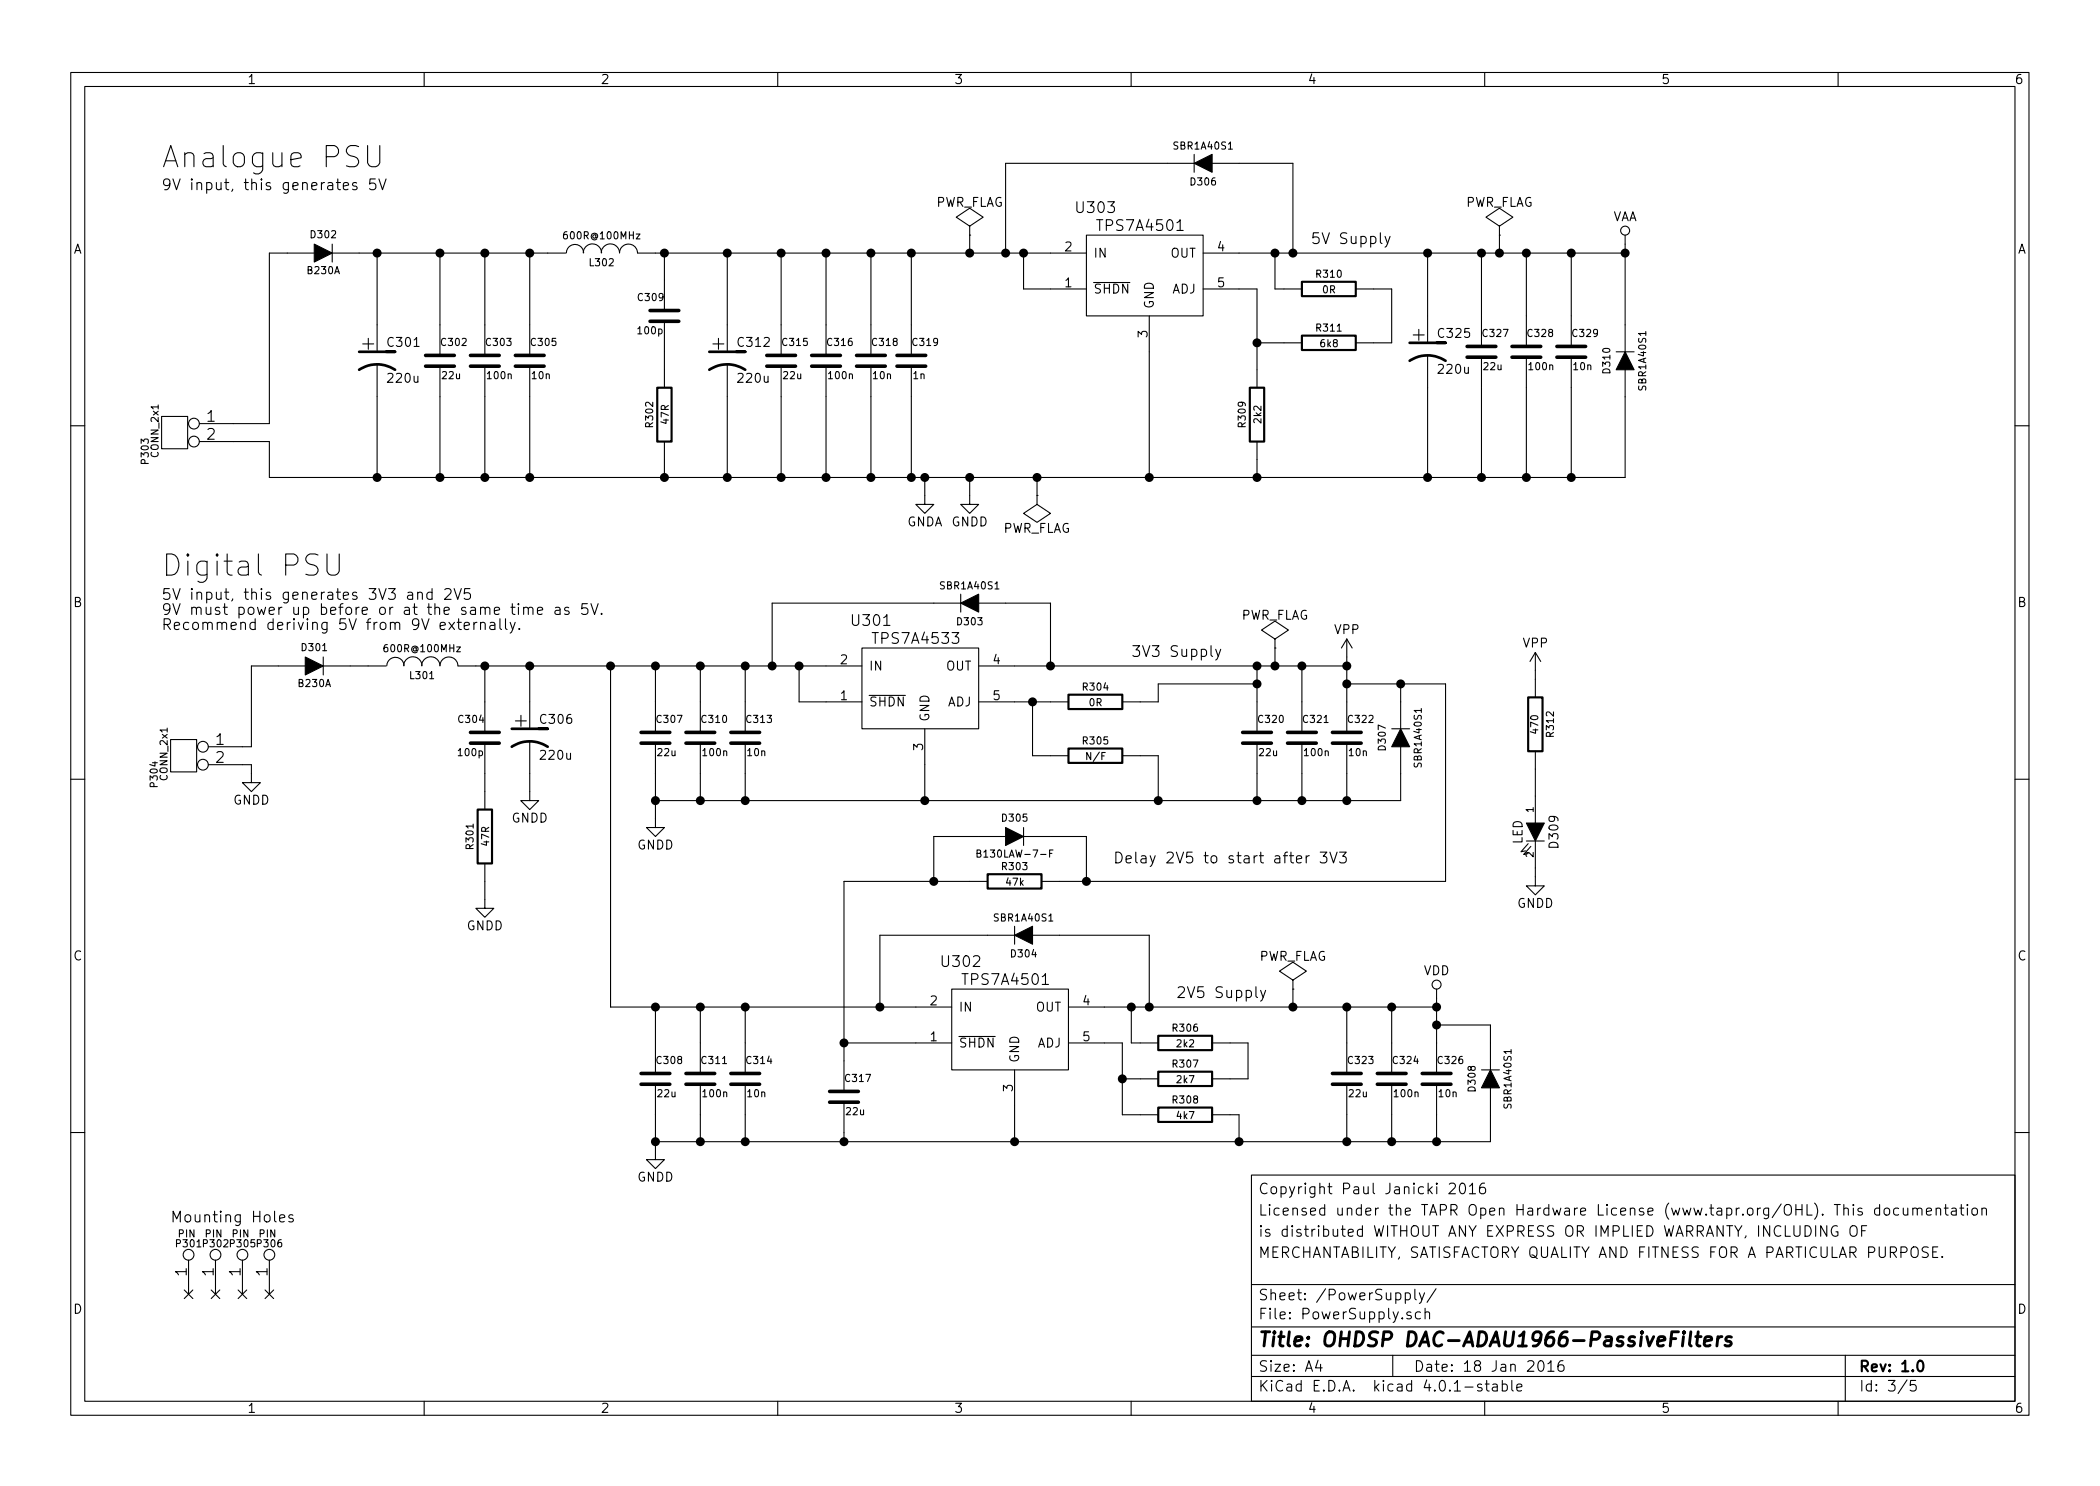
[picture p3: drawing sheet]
EESchema Schematic File Version 2
LIBS:power
LIBS:MyKiCadLibs-Lib
LIBS:DAC-ADAU1966-PassiveFilters-cache
EELAYER 25 0
EELAYER END
$Descr A4 11693 8268
encoding utf-8
Sheet 3 5
Title "OHDSP DAC-ADAU1966-PassiveFilters"
Date "18 Jan 2016"
Rev "1.0"
Comp ""
Comment1 "MERCHANTABILITY, SATISFACTORY QUALITY AND FITNESS FOR A PARTICULAR PURPOSE."
Comment2 "is distributed WITHOUT ANY EXPRESS OR IMPLIED WARRANTY, INCLUDING OF "
Comment3 "Licensed under the TAPR Open Hardware License (www.tapr.org/OHL). This documentation"
Comment4 "Copyright Paul Janicki 2016"
$EndDescr
$Comp
L CONN_2x1 P303
U 1 1
P 1300 2350
F 0 "P303" V 1795 2195 40  0000 C CNN
F 1 "CONN_2x1" V 1740 2310 40  0000 C CNN
F 2 "MyKiCadLibs-Footprints:CONN-2WAY-2.54mm-3.81mm-SPACING" H 1640 2240 60  0001 C CNN
F 3 "" H 1640 2240 60  0000 C CNN
	1    1300 2350
	-1   0    0    -1  
$EndComp
$Comp
L GNDA #PWR022
U 1 1
P 5150 2750
F 0 "#PWR022" H 5150 2500 50  0001 C CNN
F 1 "GNDA" H 5150 2600 50  0000 C CNN
F 2 "" H 5150 2750 60  0000 C CNN
F 3 "" H 5150 2750 60  0000 C CNN
	1    5150 2750
	1    0    0    -1  
$EndComp
$Comp
L GNDD #PWR023
U 1 1
P 5400 2750
F 0 "#PWR023" H 5400 2500 50  0001 C CNN
F 1 "GNDD" H 5400 2600 50  0000 C CNN
F 2 "" H 5400 2750 60  0000 C CNN
F 3 "" H 5400 2750 60  0000 C CNN
	1    5400 2750
	1    0    0    -1  
$EndComp
$Comp
L PWR_FLAG #FLG024
U 1 1
P 5400 1300
F 0 "#FLG024" H 5400 1395 50  0001 C CNN
F 1 "PWR_FLAG" H 5400 1480 50  0000 C CNN
F 2 "" H 5400 1300 60  0000 C CNN
F 3 "" H 5400 1300 60  0000 C CNN
	1    5400 1300
	1    0    0    -1  
$EndComp
$Comp
L PWR_FLAG #FLG025
U 1 1
P 5775 2750
F 0 "#FLG025" H 5775 2845 50  0001 C CNN
F 1 "PWR_FLAG" H 5775 2930 50  0000 C CNN
F 2 "" H 5775 2750 60  0000 C CNN
F 3 "" H 5775 2750 60  0000 C CNN
	1    5775 2750
	-1   0    0    1   
$EndComp
$Comp
L INDUCTOR L302
U 1 1
P 3350 1400
F 0 "L302" V 3300 1400 40  0000 C CNN
F 1 "600R@100MHz" V 3450 1400 40  0000 C CNN
F 2 "MyKiCadLibs-Footprints:SMD-0805" H 3350 1400 60  0001 C CNN
F 3 "" H 3350 1400 60  0000 C CNN
	1    3350 1400
	0    -1   -1   0   
$EndComp
$Comp
L R R302
U 1 1
P 3700 2300
F 0 "R302" V 3620 2300 40  0000 C CNN
F 1 "47R" V 3707 2301 40  0000 C CNN
F 2 "MyKiCadLibs-Footprints:SMD-0805" V 3630 2300 30  0001 C CNN
F 3 "" H 3700 2300 30  0000 C CNN
	1    3700 2300
	1    0    0    -1  
$EndComp
$Comp
L C C309
U 1 1
P 3700 1750
F 0 "C309" H 3700 1850 40  0000 L CNN
F 1 "100p" H 3706 1665 40  0000 L CNN
F 2 "MyKiCadLibs-Footprints:SMD-0805" H 3738 1600 30  0001 C CNN
F 3 "" H 3700 1750 60  0000 C CNN
	1    3700 1750
	-1   0    0    -1  
$EndComp
$Comp
L C C303
U 1 1
P 2700 2000
F 0 "C303" H 2700 2100 40  0000 L CNN
F 1 "100n" H 2706 1915 40  0000 L CNN
F 2 "MyKiCadLibs-Footprints:SMD-0805" H 2738 1850 30  0001 C CNN
F 3 "" H 2700 2000 60  0000 C CNN
	1    2700 2000
	1    0    0    -1  
$EndComp
$Comp
L C C305
U 1 1
P 2950 2000
F 0 "C305" H 2950 2100 40  0000 L CNN
F 1 "10n" H 2956 1915 40  0000 L CNN
F 2 "MyKiCadLibs-Footprints:SMD-0805" H 2988 1850 30  0001 C CNN
F 3 "" H 2950 2000 60  0000 C CNN
	1    2950 2000
	1    0    0    -1  
$EndComp
$Comp
L C C319
U 1 1
P 5075 2000
F 0 "C319" H 5075 2100 40  0000 L CNN
F 1 "1n" H 5081 1915 40  0000 L CNN
F 2 "MyKiCadLibs-Footprints:SMD-0805" H 5113 1850 30  0001 C CNN
F 3 "" H 5075 2000 60  0000 C CNN
	1    5075 2000
	1    0    0    -1  
$EndComp
$Comp
L C C316
U 1 1
P 4600 2000
F 0 "C316" H 4600 2100 40  0000 L CNN
F 1 "100n" H 4606 1915 40  0000 L CNN
F 2 "MyKiCadLibs-Footprints:SMD-0805" H 4638 1850 30  0001 C CNN
F 3 "" H 4600 2000 60  0000 C CNN
	1    4600 2000
	1    0    0    -1  
$EndComp
$Comp
L IC-REG-POS-TPS7A45xx U301
U 1 1
P 4600 3700
F 0 "U301" H 4850 3950 60  0000 C CNN
F 1 "TPS7A4533" H 5100 3850 60  0000 C CNN
F 2 "MyKiCadLibs-Footprints:IC-SOT223-6" H 4600 3700 60  0001 C CNN
F 3 "" H 4600 3700 60  0000 C CNN
	1    4600 3700
	1    0    0    -1  
$EndComp
$Comp
L C C313
U 1 1
P 4150 4100
F 0 "C313" H 4150 4200 40  0000 L CNN
F 1 "10n" H 4156 4015 40  0000 L CNN
F 2 "MyKiCadLibs-Footprints:SMD-0805" H 4188 3950 30  0001 C CNN
F 3 "" H 4150 4100 60  0000 C CNN
	1    4150 4100
	1    0    0    -1  
$EndComp
$Comp
L C C310
U 1 1
P 3900 4100
F 0 "C310" H 3900 4200 40  0000 L CNN
F 1 "100n" H 3906 4015 40  0000 L CNN
F 2 "MyKiCadLibs-Footprints:SMD-0805" H 3938 3950 30  0001 C CNN
F 3 "" H 3900 4100 60  0000 C CNN
	1    3900 4100
	1    0    0    -1  
$EndComp
$Comp
L GNDD #PWR026
U 1 1
P 3650 4550
F 0 "#PWR026" H 3650 4300 50  0001 C CNN
F 1 "GNDD" H 3650 4400 50  0000 C CNN
F 2 "" H 3650 4550 60  0000 C CNN
F 3 "" H 3650 4550 60  0000 C CNN
	1    3650 4550
	1    0    0    -1  
$EndComp
$Comp
L C C307
U 1 1
P 3650 4100
F 0 "C307" H 3650 4200 40  0000 L CNN
F 1 "22u" H 3656 4015 40  0000 L CNN
F 2 "MyKiCadLibs-Footprints:SMD-0805" H 3688 3950 30  0001 C CNN
F 3 "" H 3650 4100 60  0000 C CNN
	1    3650 4100
	1    0    0    -1  
$EndComp
$Comp
L C C322
U 1 1
P 7500 4100
F 0 "C322" H 7500 4200 40  0000 L CNN
F 1 "10n" H 7506 4015 40  0000 L CNN
F 2 "MyKiCadLibs-Footprints:SMD-0805" H 7538 3950 30  0001 C CNN
F 3 "" H 7500 4100 60  0000 C CNN
	1    7500 4100
	1    0    0    -1  
$EndComp
$Comp
L C C321
U 1 1
P 7250 4100
F 0 "C321" H 7250 4200 40  0000 L CNN
F 1 "100n" H 7256 4015 40  0000 L CNN
F 2 "MyKiCadLibs-Footprints:SMD-0805" H 7288 3950 30  0001 C CNN
F 3 "" H 7250 4100 60  0000 C CNN
	1    7250 4100
	1    0    0    -1  
$EndComp
$Comp
L C C320
U 1 1
P 7000 4100
F 0 "C320" H 7000 4200 40  0000 L CNN
F 1 "22u" H 7006 4015 40  0000 L CNN
F 2 "MyKiCadLibs-Footprints:SMD-0805" H 7038 3950 30  0001 C CNN
F 3 "" H 7000 4100 60  0000 C CNN
	1    7000 4100
	1    0    0    -1  
$EndComp
$Comp
L R R304
U 1 1
P 6100 3900
F 0 "R304" V 6020 3900 40  0000 C CNN
F 1 "0R" V 6107 3901 40  0000 C CNN
F 2 "MyKiCadLibs-Footprints:SMD-0805" V 6030 3900 30  0001 C CNN
F 3 "" H 6100 3900 30  0000 C CNN
	1    6100 3900
	0    1    1    0   
$EndComp
$Comp
L R R305
U 1 1
P 6100 4200
F 0 "R305" V 6020 4200 40  0000 C CNN
F 1 "N/F" V 6107 4201 40  0000 C CNN
F 2 "MyKiCadLibs-Footprints:SMD-0805" V 6030 4200 30  0001 C CNN
F 3 "" H 6100 4200 30  0000 C CNN
	1    6100 4200
	0    1    1    0   
$EndComp
$Comp
L IC-REG-POS-TPS7A45xx U302
U 1 1
P 5100 5600
F 0 "U302" H 5350 5850 60  0000 C CNN
F 1 "TPS7A4501" H 5600 5750 60  0000 C CNN
F 2 "MyKiCadLibs-Footprints:IC-SOT223-6" H 5100 5600 60  0001 C CNN
F 3 "" H 5100 5600 60  0000 C CNN
	1    5100 5600
	1    0    0    -1  
$EndComp
$Comp
L C C314
U 1 1
P 4150 6000
F 0 "C314" H 4150 6100 40  0000 L CNN
F 1 "10n" H 4156 5915 40  0000 L CNN
F 2 "MyKiCadLibs-Footprints:SMD-0805" H 4188 5850 30  0001 C CNN
F 3 "" H 4150 6000 60  0000 C CNN
	1    4150 6000
	1    0    0    -1  
$EndComp
$Comp
L C C311
U 1 1
P 3900 6000
F 0 "C311" H 3900 6100 40  0000 L CNN
F 1 "100n" H 3906 5915 40  0000 L CNN
F 2 "MyKiCadLibs-Footprints:SMD-0805" H 3938 5850 30  0001 C CNN
F 3 "" H 3900 6000 60  0000 C CNN
	1    3900 6000
	1    0    0    -1  
$EndComp
$Comp
L CP1 C306
U 1 1
P 2950 4100
F 0 "C306" H 3000 4200 50  0000 L CNN
F 1 "220u" H 3000 4000 50  0000 L CNN
F 2 "MyKiCadLibs-Footprints:CAP-TH-D8mmP3.5mm" H 2950 4100 60  0001 C CNN
F 3 "" H 2950 4100 60  0000 C CNN
	1    2950 4100
	1    0    0    -1  
$EndComp
$Comp
L GNDD #PWR027
U 1 1
P 3650 6400
F 0 "#PWR027" H 3650 6150 50  0001 C CNN
F 1 "GNDD" H 3650 6250 50  0000 C CNN
F 2 "" H 3650 6400 60  0000 C CNN
F 3 "" H 3650 6400 60  0000 C CNN
	1    3650 6400
	1    0    0    -1  
$EndComp
$Comp
L C C308
U 1 1
P 3650 6000
F 0 "C308" H 3650 6100 40  0000 L CNN
F 1 "22u" H 3656 5915 40  0000 L CNN
F 2 "MyKiCadLibs-Footprints:SMD-0805" H 3688 5850 30  0001 C CNN
F 3 "" H 3650 6000 60  0000 C CNN
	1    3650 6000
	1    0    0    -1  
$EndComp
$Comp
L C C326
U 1 1
P 8000 6000
F 0 "C326" H 8000 6100 40  0000 L CNN
F 1 "10n" H 8006 5915 40  0000 L CNN
F 2 "MyKiCadLibs-Footprints:SMD-0805" H 8038 5850 30  0001 C CNN
F 3 "" H 8000 6000 60  0000 C CNN
	1    8000 6000
	1    0    0    -1  
$EndComp
$Comp
L C C324
U 1 1
P 7750 6000
F 0 "C324" H 7750 6100 40  0000 L CNN
F 1 "100n" H 7756 5915 40  0000 L CNN
F 2 "MyKiCadLibs-Footprints:SMD-0805" H 7788 5850 30  0001 C CNN
F 3 "" H 7750 6000 60  0000 C CNN
	1    7750 6000
	1    0    0    -1  
$EndComp
$Comp
L C C323
U 1 1
P 7500 6000
F 0 "C323" H 7500 6100 40  0000 L CNN
F 1 "22u" H 7506 5915 40  0000 L CNN
F 2 "MyKiCadLibs-Footprints:SMD-0805" H 7538 5850 30  0001 C CNN
F 3 "" H 7500 6000 60  0000 C CNN
	1    7500 6000
	1    0    0    -1  
$EndComp
$Comp
L R R306
U 1 1
P 6600 5800
F 0 "R306" V 6520 5800 40  0000 C CNN
F 1 "2k2" V 6607 5801 40  0000 C CNN
F 2 "MyKiCadLibs-Footprints:SMD-0805" V 6530 5800 30  0001 C CNN
F 3 "" H 6600 5800 30  0000 C CNN
	1    6600 5800
	0    1    1    0   
$EndComp
$Comp
L R R307
U 1 1
P 6600 6000
F 0 "R307" V 6520 6000 40  0000 C CNN
F 1 "2k7" V 6607 6001 40  0000 C CNN
F 2 "MyKiCadLibs-Footprints:SMD-0805" V 6530 6000 30  0001 C CNN
F 3 "" H 6600 6000 30  0000 C CNN
	1    6600 6000
	0    1    1    0   
$EndComp
$Comp
L VDD #PWR028
U 1 1
P 8000 5550
F 0 "#PWR028" H 8000 5400 50  0001 C CNN
F 1 "VDD" H 8000 5700 50  0000 C CNN
F 2 "" H 8000 5550 60  0000 C CNN
F 3 "" H 8000 5550 60  0000 C CNN
	1    8000 5550
	1    0    0    -1  
$EndComp
$Comp
L VPP #PWR029
U 1 1
P 7500 3650
F 0 "#PWR029" H 7500 3500 50  0001 C CNN
F 1 "VPP" H 7500 3800 50  0000 C CNN
F 2 "" H 7500 3650 60  0000 C CNN
F 3 "" H 7500 3650 60  0000 C CNN
	1    7500 3650
	1    0    0    -1  
$EndComp
$Comp
L CONN_2x1 P304
U 1 1
P 1350 4150
F 0 "P304" V 1845 3995 40  0000 C CNN
F 1 "CONN_2x1" V 1790 4110 40  0000 C CNN
F 2 "MyKiCadLibs-Footprints:CONN-2WAY-2.54mm-3.81mm-SPACING" H 1690 4040 60  0001 C CNN
F 3 "" H 1690 4040 60  0000 C CNN
	1    1350 4150
	-1   0    0    -1  
$EndComp
$Comp
L GNDD #PWR030
U 1 1
P 1400 4300
F 0 "#PWR030" H 1400 4050 50  0001 C CNN
F 1 "GNDD" H 1400 4150 50  0000 C CNN
F 2 "" H 1400 4300 60  0000 C CNN
F 3 "" H 1400 4300 60  0000 C CNN
	1    1400 4300
	1    0    0    -1  
$EndComp
$Comp
L DIODE D301
U 1 1
P 1750 3700
F 0 "D301" H 1750 3800 40  0000 C CNN
F 1 "B230A" H 1750 3600 40  0000 C CNN
F 2 "MyKiCadLibs-Footprints:DIODE-SMA" H 1750 3700 60  0001 C CNN
F 3 "" H 1750 3700 60  0000 C CNN
	1    1750 3700
	1    0    0    -1  
$EndComp
$Comp
L IC-REG-POS-TPS7A45xx U303
U 1 1
P 5850 1400
F 0 "U303" H 6100 1650 60  0000 C CNN
F 1 "TPS7A4501" H 6350 1550 60  0000 C CNN
F 2 "MyKiCadLibs-Footprints:IC-SOT223-6" H 5850 1400 60  0001 C CNN
F 3 "" H 5850 1400 60  0000 C CNN
	1    5850 1400
	1    0    0    -1  
$EndComp
$Comp
L INDUCTOR L301
U 1 1
P 2350 3700
F 0 "L301" V 2300 3700 40  0000 C CNN
F 1 "600R@100MHz" V 2450 3700 40  0000 C CNN
F 2 "MyKiCadLibs-Footprints:SMD-0805" H 2350 3700 60  0001 C CNN
F 3 "" H 2350 3700 60  0000 C CNN
	1    2350 3700
	0    -1   -1   0   
$EndComp
$Comp
L R R301
U 1 1
P 2700 4650
F 0 "R301" V 2620 4650 40  0000 C CNN
F 1 "47R" V 2707 4651 40  0000 C CNN
F 2 "MyKiCadLibs-Footprints:SMD-0805" V 2630 4650 30  0001 C CNN
F 3 "" H 2700 4650 30  0000 C CNN
	1    2700 4650
	1    0    0    -1  
$EndComp
$Comp
L C C304
U 1 1
P 2700 4100
F 0 "C304" H 2700 4200 40  0000 L CNN
F 1 "100p" H 2706 4015 40  0000 L CNN
F 2 "MyKiCadLibs-Footprints:SMD-0805" H 2738 3950 30  0001 C CNN
F 3 "" H 2700 4100 60  0000 C CNN
	1    2700 4100
	-1   0    0    -1  
$EndComp
$Comp
L GNDD #PWR031
U 1 1
P 2700 5000
F 0 "#PWR031" H 2700 4750 50  0001 C CNN
F 1 "GNDD" H 2700 4850 50  0000 C CNN
F 2 "" H 2700 5000 60  0000 C CNN
F 3 "" H 2700 5000 60  0000 C CNN
	1    2700 5000
	1    0    0    -1  
$EndComp
$Comp
L R R308
U 1 1
P 6600 6200
F 0 "R308" V 6520 6200 40  0000 C CNN
F 1 "4k7" V 6607 6201 40  0000 C CNN
F 2 "MyKiCadLibs-Footprints:SMD-0805" V 6530 6200 30  0001 C CNN
F 3 "" H 6600 6200 30  0000 C CNN
	1    6600 6200
	0    1    1    0   
$EndComp
$Comp
L C C329
U 1 1
P 8750 1950
F 0 "C329" H 8750 2050 40  0000 L CNN
F 1 "10n" H 8756 1865 40  0000 L CNN
F 2 "MyKiCadLibs-Footprints:SMD-0805" H 8788 1800 30  0001 C CNN
F 3 "" H 8750 1950 60  0000 C CNN
	1    8750 1950
	1    0    0    -1  
$EndComp
$Comp
L C C328
U 1 1
P 8500 1950
F 0 "C328" H 8500 2050 40  0000 L CNN
F 1 "100n" H 8506 1865 40  0000 L CNN
F 2 "MyKiCadLibs-Footprints:SMD-0805" H 8538 1800 30  0001 C CNN
F 3 "" H 8500 1950 60  0000 C CNN
	1    8500 1950
	1    0    0    -1  
$EndComp
$Comp
L CP1 C325
U 1 1
P 7950 1950
F 0 "C325" H 8000 2050 50  0000 L CNN
F 1 "220u" H 8000 1850 50  0000 L CNN
F 2 "MyKiCadLibs-Footprints:CAP-TH-D6.3mmP2.5mm" H 7950 1950 60  0001 C CNN
F 3 "" H 7950 1950 60  0000 C CNN
	1    7950 1950
	1    0    0    -1  
$EndComp
$Comp
L C C327
U 1 1
P 8250 1950
F 0 "C327" H 8250 2050 40  0000 L CNN
F 1 "22u" H 8256 1865 40  0000 L CNN
F 2 "MyKiCadLibs-Footprints:SMD-0805" H 8288 1800 30  0001 C CNN
F 3 "" H 8250 1950 60  0000 C CNN
	1    8250 1950
	1    0    0    -1  
$EndComp
$Comp
L R R310
U 1 1
P 7400 1600
F 0 "R310" V 7320 1600 40  0000 C CNN
F 1 "0R" V 7407 1601 40  0000 C CNN
F 2 "MyKiCadLibs-Footprints:SMD-0805" V 7330 1600 30  0001 C CNN
F 3 "" H 7400 1600 30  0000 C CNN
	1    7400 1600
	0    1    1    0   
$EndComp
$Comp
L R R311
U 1 1
P 7400 1900
F 0 "R311" V 7320 1900 40  0000 C CNN
F 1 "6k8" V 7407 1901 40  0000 C CNN
F 2 "MyKiCadLibs-Footprints:SMD-0805" V 7330 1900 30  0001 C CNN
F 3 "" H 7400 1900 30  0000 C CNN
	1    7400 1900
	0    1    1    0   
$EndComp
$Comp
L R R309
U 1 1
P 7000 2300
F 0 "R309" V 6920 2300 40  0000 C CNN
F 1 "2k2" V 7007 2301 40  0000 C CNN
F 2 "MyKiCadLibs-Footprints:SMD-0805" V 6930 2300 30  0001 C CNN
F 3 "" H 7000 2300 30  0000 C CNN
	1    7000 2300
	1    0    0    -1  
$EndComp
$Comp
L VAA #PWR032
U 1 1
P 9050 1350
F 0 "#PWR032" H 9050 1200 50  0001 C CNN
F 1 "VAA" H 9050 1500 50  0000 C CNN
F 2 "" H 9050 1350 60  0000 C CNN
F 3 "" H 9050 1350 60  0000 C CNN
	1    9050 1350
	1    0    0    -1  
$EndComp
$Comp
L DIODE D302
U 1 1
P 1800 1400
F 0 "D302" H 1800 1500 40  0000 C CNN
F 1 "B230A" H 1800 1300 40  0000 C CNN
F 2 "MyKiCadLibs-Footprints:DIODE-SMA" H 1800 1400 60  0001 C CNN
F 3 "" H 1800 1400 60  0000 C CNN
	1    1800 1400
	1    0    0    -1  
$EndComp
$Comp
L PIN P301
U 1 1
P 1050 7200
F 0 "P301" V 1335 7200 40  0000 C CNN
F 1 "PIN" V 1390 7210 40  0000 C CNN
F 2 "Mounting_Holes:MountingHole_3mm" H 1390 7090 60  0001 C CNN
F 3 "" H 1390 7090 60  0000 C CNN
	1    1050 7200
	0    -1   -1   0   
$EndComp
$Comp
L PIN P302
U 1 1
P 1200 7200
F 0 "P302" V 1485 7200 40  0000 C CNN
F 1 "PIN" V 1540 7210 40  0000 C CNN
F 2 "Mounting_Holes:MountingHole_3mm" H 1540 7090 60  0001 C CNN
F 3 "" H 1540 7090 60  0000 C CNN
	1    1200 7200
	0    -1   -1   0   
$EndComp
$Comp
L PIN P305
U 1 1
P 1350 7200
F 0 "P305" V 1635 7200 40  0000 C CNN
F 1 "PIN" V 1690 7210 40  0000 C CNN
F 2 "Mounting_Holes:MountingHole_3mm" H 1690 7090 60  0001 C CNN
F 3 "" H 1690 7090 60  0000 C CNN
	1    1350 7200
	0    -1   -1   0   
$EndComp
$Comp
L PIN P306
U 1 1
P 1500 7200
F 0 "P306" V 1785 7200 40  0000 C CNN
F 1 "PIN" V 1840 7210 40  0000 C CNN
F 2 "Mounting_Holes:MountingHole_3mm" H 1840 7090 60  0001 C CNN
F 3 "" H 1840 7090 60  0000 C CNN
	1    1500 7200
	0    -1   -1   0   
$EndComp
$Comp
L C C318
U 1 1
P 4850 2000
F 0 "C318" H 4850 2100 40  0000 L CNN
F 1 "10n" H 4856 1915 40  0000 L CNN
F 2 "MyKiCadLibs-Footprints:SMD-0805" H 4888 1850 30  0001 C CNN
F 3 "" H 4850 2000 60  0000 C CNN
	1    4850 2000
	1    0    0    -1  
$EndComp
Connection ~ 4600 2650
Wire Wire Line
	4600 2650 4600 2200
Connection ~ 4050 2650
Wire Wire Line
	4050 2650 4050 2200
Connection ~ 4050 1400
Wire Wire Line
	4600 1400 4600 1800
Wire Wire Line
	4050 1400 4050 1800
Wire Wire Line
	2000 1400 3050 1400
Wire Wire Line
	5400 1400 5400 1300
Wire Wire Line
	1500 2350 1500 1400
Wire Wire Line
	1300 2350 1500 2350
Connection ~ 5400 2650
Wire Wire Line
	5775 2650 5775 2750
Connection ~ 5150 2650
Wire Wire Line
	5400 2650 5400 2750
Wire Wire Line
	5150 2650 5150 2750
Wire Wire Line
	1500 2450 1500 2650
Wire Wire Line
	1300 2450 1500 2450
Wire Wire Line
	3700 2650 3700 2550
Wire Wire Line
	3700 1950 3700 2050
Wire Wire Line
	3700 1550 3700 1400
Connection ~ 3700 1400
Connection ~ 3700 2650
Connection ~ 4600 1400
Wire Wire Line
	2700 2650 2700 2200
Wire Wire Line
	2100 2650 2100 2200
Wire Wire Line
	2700 1400 2700 1800
Wire Wire Line
	2100 1400 2100 1800
Wire Wire Line
	5075 1400 5075 1800
Wire Wire Line
	5075 2650 5075 2200
Connection ~ 5075 2650
Connection ~ 5075 1400
Wire Wire Line
	2950 2650 2950 2200
Wire Wire Line
	2950 1400 2950 1800
Connection ~ 2100 2650
Connection ~ 2700 2650
Connection ~ 2950 2650
Connection ~ 2100 1400
Connection ~ 2700 1400
Connection ~ 2950 1400
Wire Wire Line
	2650 3700 4600 3700
Wire Wire Line
	4150 3700 4150 3900
Wire Wire Line
	4600 3900 4450 3900
Wire Wire Line
	4450 3900 4450 3700
Connection ~ 4450 3700
Wire Wire Line
	3900 3900 3900 3700
Connection ~ 4150 3700
Connection ~ 3900 3700
Wire Wire Line
	3900 4450 3900 4300
Wire Wire Line
	4150 4450 4150 4300
Connection ~ 3900 4450
Wire Wire Line
	5150 4450 5150 4250
Connection ~ 4150 4450
Wire Wire Line
	3650 3900 3650 3700
Wire Wire Line
	3650 4300 3650 4550
Wire Wire Line
	5650 3700 7500 3700
Wire Wire Line
	7000 3700 7000 3900
Wire Wire Line
	7250 3700 7250 3900
Connection ~ 7000 3700
Wire Wire Line
	7500 3650 7500 3900
Connection ~ 7250 3700
Connection ~ 5150 4450
Wire Wire Line
	7000 4450 7000 4300
Wire Wire Line
	7250 4450 7250 4300
Connection ~ 7000 4450
Wire Wire Line
	7500 4450 7500 4300
Connection ~ 7250 4450
Wire Wire Line
	5650 3900 5850 3900
Wire Wire Line
	5850 4200 5750 4200
Wire Wire Line
	5750 4200 5750 3900
Connection ~ 5750 3900
Wire Wire Line
	6350 4200 6450 4200
Wire Wire Line
	6450 4200 6450 4450
Connection ~ 6450 4450
Wire Wire Line
	6350 3900 6450 3900
Wire Wire Line
	6450 3900 6450 3800
Wire Wire Line
	6450 3800 7000 3800
Connection ~ 7500 3700
Wire Wire Line
	3400 5600 5100 5600
Wire Wire Line
	4150 5600 4150 5800
Wire Wire Line
	3900 5800 3900 5600
Connection ~ 4150 5600
Connection ~ 3900 5600
Wire Wire Line
	3650 6200 3650 6400
Wire Wire Line
	3900 6350 3900 6200
Wire Wire Line
	3650 6350 8300 6350
Wire Wire Line
	4150 6350 4150 6200
Connection ~ 3900 6350
Wire Wire Line
	5650 6350 5650 6150
Connection ~ 4150 6350
Wire Wire Line
	3650 5800 3650 5600
Wire Wire Line
	6150 5600 8000 5600
Wire Wire Line
	7500 5600 7500 5800
Wire Wire Line
	7750 5600 7750 5800
Connection ~ 7500 5600
Wire Wire Line
	8000 5550 8000 5800
Connection ~ 7750 5600
Connection ~ 5650 6350
Wire Wire Line
	7500 6350 7500 6200
Wire Wire Line
	7750 6350 7750 6200
Connection ~ 7500 6350
Wire Wire Line
	8000 6350 8000 6200
Connection ~ 7750 6350
Connection ~ 8000 5600
Wire Wire Line
	3650 1400 5850 1400
Wire Wire Line
	1400 4300 1400 4250
Wire Wire Line
	1400 4250 1350 4250
Wire Wire Line
	1400 4150 1350 4150
Wire Wire Line
	1400 3700 1400 4150
Wire Wire Line
	1550 3700 1400 3700
Wire Wire Line
	5850 1600 5700 1600
Wire Wire Line
	5700 1600 5700 1400
Connection ~ 5700 1400
Wire Wire Line
	6400 2650 6400 1950
Wire Wire Line
	2700 4900 2700 5000
Wire Wire Line
	2700 4300 2700 4400
Wire Wire Line
	2700 3700 2700 3900
Connection ~ 2700 3700
Wire Wire Line
	2050 3700 1950 3700
Wire Wire Line
	3400 5600 3400 3700
Connection ~ 3400 3700
Wire Wire Line
	6900 6200 6850 6200
Wire Wire Line
	6150 5800 6250 5800
Wire Wire Line
	6250 5800 6250 6200
Wire Wire Line
	6250 6000 6350 6000
Wire Wire Line
	6250 6200 6350 6200
Connection ~ 6250 6000
Wire Wire Line
	6900 6200 6900 6350
Connection ~ 6900 6350
Wire Wire Line
	6850 5800 6950 5800
Wire Wire Line
	6950 5800 6950 6000
Wire Wire Line
	6950 6000 6850 6000
Wire Wire Line
	6350 5800 6300 5800
Wire Wire Line
	6300 5800 6300 5600
Connection ~ 6300 5600
Wire Wire Line
	6900 1400 9050 1400
Wire Wire Line
	7950 1400 7950 1750
Wire Wire Line
	8250 1400 8250 1750
Connection ~ 7950 1400
Wire Wire Line
	8500 1400 8500 1750
Connection ~ 8250 1400
Wire Wire Line
	9050 1350 9050 1800
Connection ~ 8500 1400
Connection ~ 9050 1400
Wire Wire Line
	6900 1600 7000 1600
Wire Wire Line
	7000 1900 7150 1900
Connection ~ 7000 1900
Wire Wire Line
	7650 1600 7750 1600
Wire Wire Line
	7750 1600 7750 1900
Wire Wire Line
	7750 1900 7650 1900
Wire Wire Line
	7150 1600 7100 1600
Wire Wire Line
	7100 1600 7100 1400
Connection ~ 7100 1400
Wire Wire Line
	1500 2650 9050 2650
Wire Wire Line
	1500 1400 1600 1400
Connection ~ 3650 3700
Connection ~ 3650 4450
Connection ~ 3650 5600
Connection ~ 3650 6350
Wire Wire Line
	4850 1800 4850 1400
Connection ~ 4850 1400
Wire Wire Line
	4850 2200 4850 2650
Connection ~ 4850 2650
Connection ~ 5400 1400
Connection ~ 5775 2650
Wire Wire Line
	7000 1600 7000 2050
Wire Wire Line
	7000 2650 7000 2550
Connection ~ 6400 2650
Wire Wire Line
	7950 2650 7950 2150
Connection ~ 7000 2650
Wire Wire Line
	8250 2650 8250 2150
Connection ~ 7950 2650
Wire Wire Line
	8500 2650 8500 2150
Connection ~ 8250 2650
Wire Wire Line
	8750 2650 8750 2150
Connection ~ 8500 2650
$Comp
L CP1 C312
U 1 1
P 4050 2000
F 0 "C312" H 4100 2100 50  0000 L CNN
F 1 "220u" H 4100 1900 50  0000 L CNN
F 2 "MyKiCadLibs-Footprints:CAP-TH-D8mmP3.5mm" H 4050 2000 60  0001 C CNN
F 3 "" H 4050 2000 60  0000 C CNN
	1    4050 2000
	1    0    0    -1  
$EndComp
$Comp
L CP1 C301
U 1 1
P 2100 2000
F 0 "C301" H 2150 2100 50  0000 L CNN
F 1 "220u" H 2150 1900 50  0000 L CNN
F 2 "MyKiCadLibs-Footprints:CAP-TH-D8mmP3.5mm" H 2100 2000 60  0001 C CNN
F 3 "" H 2100 2000 60  0000 C CNN
	1    2100 2000
	1    0    0    -1  
$EndComp
Connection ~ 7000 3800
Wire Wire Line
	3650 4450 7800 4450
NoConn ~ 1500 7200
NoConn ~ 1350 7200
NoConn ~ 1200 7200
NoConn ~ 1050 7200
$Comp
L GNDD #PWR033
U 1 1
P 2950 4400
F 0 "#PWR033" H 2950 4150 50  0001 C CNN
F 1 "GNDD" H 2950 4250 50  0000 C CNN
F 2 "" H 2950 4400 60  0000 C CNN
F 3 "" H 2950 4400 60  0000 C CNN
	1    2950 4400
	1    0    0    -1  
$EndComp
Wire Wire Line
	2950 4400 2950 4300
Wire Wire Line
	2950 3900 2950 3700
Connection ~ 2950 3700
$Comp
L C C315
U 1 1
P 4350 2000
F 0 "C315" H 4350 2100 40  0000 L CNN
F 1 "22u" H 4356 1915 40  0000 L CNN
F 2 "MyKiCadLibs-Footprints:SMD-0805" H 4388 1850 30  0001 C CNN
F 3 "" H 4350 2000 60  0000 C CNN
	1    4350 2000
	1    0    0    -1  
$EndComp
Wire Wire Line
	4350 1800 4350 1400
Connection ~ 4350 1400
Wire Wire Line
	4350 2200 4350 2650
Connection ~ 4350 2650
$Comp
L C C302
U 1 1
P 2450 2000
F 0 "C302" H 2450 2100 40  0000 L CNN
F 1 "22u" H 2456 1915 40  0000 L CNN
F 2 "MyKiCadLibs-Footprints:SMD-0805" H 2488 1850 30  0001 C CNN
F 3 "" H 2450 2000 60  0000 C CNN
	1    2450 2000
	1    0    0    -1  
$EndComp
Wire Wire Line
	2450 1800 2450 1400
Wire Wire Line
	2450 2200 2450 2650
Connection ~ 2450 1400
Connection ~ 2450 2650
$Comp
L C C317
U 1 1
P 4700 6100
F 0 "C317" H 4700 6200 40  0000 L CNN
F 1 "22u" H 4706 6015 40  0000 L CNN
F 2 "MyKiCadLibs-Footprints:SMD-0805" H 4738 5950 30  0001 C CNN
F 3 "" H 4700 6100 60  0000 C CNN
	1    4700 6100
	1    0    0    -1  
$EndComp
Wire Wire Line
	4700 4900 4700 5900
Wire Wire Line
	4700 5800 5100 5800
Wire Wire Line
	4700 6300 4700 6350
Connection ~ 4700 6350
$Comp
L R R303
U 1 1
P 5650 4900
F 0 "R303" V 5570 4900 40  0000 C CNN
F 1 "47k" V 5657 4901 40  0000 C CNN
F 2 "MyKiCadLibs-Footprints:SMD-0805" V 5580 4900 30  0001 C CNN
F 3 "" H 5650 4900 30  0000 C CNN
	1    5650 4900
	0    1    1    0   
$EndComp
Wire Wire Line
	4700 4900 5400 4900
Connection ~ 4700 5800
Wire Wire Line
	5900 4900 8050 4900
Wire Wire Line
	8050 4900 8050 3800
Wire Wire Line
	8050 3800 7500 3800
Connection ~ 7500 3800
$Comp
L DIODE D305
U 1 1
P 5650 4650
F 0 "D305" H 5650 4750 40  0000 C CNN
F 1 "B130LAW-7-F" H 5650 4550 40  0000 C CNN
F 2 "MyKiCadLibs-Footprints:DIODE-SOD-123" H 5650 4650 60  0001 C CNN
F 3 "" H 5650 4650 60  0000 C CNN
	1    5650 4650
	1    0    0    -1  
$EndComp
Wire Wire Line
	5850 4650 6050 4650
Wire Wire Line
	6050 4650 6050 4900
Connection ~ 6050 4900
Wire Wire Line
	5450 4650 5200 4650
Wire Wire Line
	5200 4650 5200 4900
Connection ~ 5200 4900
Text Notes 950  6800 0    60   ~ 0
Mounting Holes
$Comp
L PWR_FLAG #FLG034
U 1 1
P 8350 1300
F 0 "#FLG034" H 8350 1395 50  0001 C CNN
F 1 "PWR_FLAG" H 8350 1480 50  0000 C CNN
F 2 "" H 8350 1300 60  0000 C CNN
F 3 "" H 8350 1300 60  0000 C CNN
	1    8350 1300
	1    0    0    -1  
$EndComp
Wire Wire Line
	8350 1300 8350 1400
Connection ~ 8350 1400
$Comp
L PWR_FLAG #FLG035
U 1 1
P 7100 3600
F 0 "#FLG035" H 7100 3695 50  0001 C CNN
F 1 "PWR_FLAG" H 7100 3780 50  0000 C CNN
F 2 "" H 7100 3600 60  0000 C CNN
F 3 "" H 7100 3600 60  0000 C CNN
	1    7100 3600
	1    0    0    -1  
$EndComp
Wire Wire Line
	7100 3600 7100 3700
Connection ~ 7100 3700
$Comp
L PWR_FLAG #FLG036
U 1 1
P 7200 5500
F 0 "#FLG036" H 7200 5595 50  0001 C CNN
F 1 "PWR_FLAG" H 7200 5680 50  0000 C CNN
F 2 "" H 7200 5500 60  0000 C CNN
F 3 "" H 7200 5500 60  0000 C CNN
	1    7200 5500
	1    0    0    -1  
$EndComp
Wire Wire Line
	7200 5500 7200 5600
Connection ~ 7200 5600
$Comp
L DIODE D306
U 1 1
P 6700 900
F 0 "D306" H 6700 1000 40  0000 C CNN
F 1 "SBR1A40S1" H 6700 800 40  0000 C CNN
F 2 "MyKiCadLibs-Footprints:DIODE-SOD-123" H 6700 900 60  0001 C CNN
F 3 "" H 6700 900 60  0000 C CNN
	1    6700 900 
	-1   0    0    1   
$EndComp
Wire Wire Line
	6500 900  5600 900 
Wire Wire Line
	5600 900  5600 1400
Connection ~ 5600 1400
Wire Wire Line
	6900 900  7200 900 
Wire Wire Line
	7200 900  7200 1400
Connection ~ 7200 1400
$Comp
L DIODE D310
U 1 1
P 9050 2000
F 0 "D310" H 9050 2100 40  0000 C CNN
F 1 "SBR1A40S1" H 9050 1900 40  0000 C CNN
F 2 "MyKiCadLibs-Footprints:DIODE-SOD-123" H 9050 2000 60  0001 C CNN
F 3 "" H 9050 2000 60  0000 C CNN
	1    9050 2000
	0    -1   -1   0   
$EndComp
Wire Wire Line
	8750 1750 8750 1400
Connection ~ 8750 1400
Wire Wire Line
	9050 2650 9050 2200
Connection ~ 8750 2650
$Comp
L DIODE D303
U 1 1
P 5400 3350
F 0 "D303" H 5400 3450 40  0000 C CNN
F 1 "SBR1A40S1" H 5400 3250 40  0000 C CNN
F 2 "MyKiCadLibs-Footprints:DIODE-SOD-123" H 5400 3350 60  0001 C CNN
F 3 "" H 5400 3350 60  0000 C CNN
	1    5400 3350
	-1   0    0    1   
$EndComp
Wire Wire Line
	5200 3350 4300 3350
Wire Wire Line
	4300 3350 4300 3700
Connection ~ 4300 3700
Wire Wire Line
	5600 3350 5850 3350
Wire Wire Line
	5850 3350 5850 3700
Connection ~ 5850 3700
$Comp
L DIODE D307
U 1 1
P 7800 4100
F 0 "D307" H 7800 4200 40  0000 C CNN
F 1 "SBR1A40S1" H 7800 4000 40  0000 C CNN
F 2 "MyKiCadLibs-Footprints:DIODE-SOD-123" H 7800 4100 60  0001 C CNN
F 3 "" H 7800 4100 60  0000 C CNN
	1    7800 4100
	0    -1   -1   0   
$EndComp
Wire Wire Line
	7800 3900 7800 3800
Connection ~ 7800 3800
Wire Wire Line
	7800 4450 7800 4300
Connection ~ 7500 4450
$Comp
L DIODE D304
U 1 1
P 5700 5200
F 0 "D304" H 5700 5300 40  0000 C CNN
F 1 "SBR1A40S1" H 5700 5100 40  0000 C CNN
F 2 "MyKiCadLibs-Footprints:DIODE-SOD-123" H 5700 5200 60  0001 C CNN
F 3 "" H 5700 5200 60  0000 C CNN
	1    5700 5200
	-1   0    0    1   
$EndComp
Wire Wire Line
	5500 5200 4900 5200
Wire Wire Line
	4900 5200 4900 5600
Connection ~ 4900 5600
Wire Wire Line
	5900 5200 6400 5200
Wire Wire Line
	6400 5200 6400 5600
Connection ~ 6400 5600
$Comp
L DIODE D308
U 1 1
P 8300 6000
F 0 "D308" H 8300 6100 40  0000 C CNN
F 1 "SBR1A40S1" H 8300 5900 40  0000 C CNN
F 2 "MyKiCadLibs-Footprints:DIODE-SOD-123" H 8300 6000 60  0001 C CNN
F 3 "" H 8300 6000 60  0000 C CNN
	1    8300 6000
	0    -1   -1   0   
$EndComp
Wire Wire Line
	8300 5800 8300 5700
Wire Wire Line
	8300 5700 8000 5700
Connection ~ 8000 5700
Wire Wire Line
	8300 6350 8300 6200
Connection ~ 8000 6350
$Comp
L LED D309
U 1 1
P 8550 4625
F 0 "D309" H 8550 4725 50  0000 C CNN
F 1 "LED" H 8550 4525 50  0000 C CNN
F 2 "MyKiCadLibs-Footprints:SMD-0805" H 8550 4625 60  0001 C CNN
F 3 "" H 8550 4625 60  0000 C CNN
	1    8550 4625
	0    1    1    0   
$EndComp
$Comp
L R R312
U 1 1
P 8550 4025
F 0 "R312" V 8470 4025 40  0000 C CNN
F 1 "470" V 8557 4026 40  0000 C CNN
F 2 "MyKiCadLibs-Footprints:SMD-0805" V 8480 4025 30  0001 C CNN
F 3 "" H 8550 4025 30  0000 C CNN
	1    8550 4025
	-1   0    0    1   
$EndComp
Wire Wire Line
	8550 4275 8550 4425
$Comp
L GNDD #PWR037
U 1 1
P 8550 4875
F 0 "#PWR037" H 8550 4625 50  0001 C CNN
F 1 "GNDD" H 8550 4725 50  0000 C CNN
F 2 "" H 8550 4875 60  0000 C CNN
F 3 "" H 8550 4875 60  0000 C CNN
	1    8550 4875
	1    0    0    -1  
$EndComp
Wire Wire Line
	8550 4875 8550 4825
$Comp
L VPP #PWR038
U 1 1
P 8550 3725
F 0 "#PWR038" H 8550 3575 50  0001 C CNN
F 1 "VPP" H 8550 3875 50  0000 C CNN
F 2 "" H 8550 3725 60  0000 C CNN
F 3 "" H 8550 3725 60  0000 C CNN
	1    8550 3725
	1    0    0    -1  
$EndComp
Wire Wire Line
	8550 3725 8550 3775
Text Notes 900  925  0    118  ~ 0
Analogue PSU
Text Notes 900  3200 0    118  ~ 0
Digital PSU
Text Notes 900  1050 0    60   ~ 0
9V input, this generates 5V
Text Notes 900  3500 0    60   ~ 0
5V input, this generates 3V3 and 2V5\n9V must power up before or at the same time as 5V.\nRecommend deriving 5V from 9V externally.
Text Notes 7300 1350 0    60   ~ 0
5V Supply
Text Notes 6300 3650 0    60   ~ 0
3V3 Supply
Text Notes 6550 5550 0    60   ~ 0
2V5 Supply
Text Notes 6200 4800 0    60   ~ 0
Delay 2V5 to start after 3V3
$EndSCHEMATC
